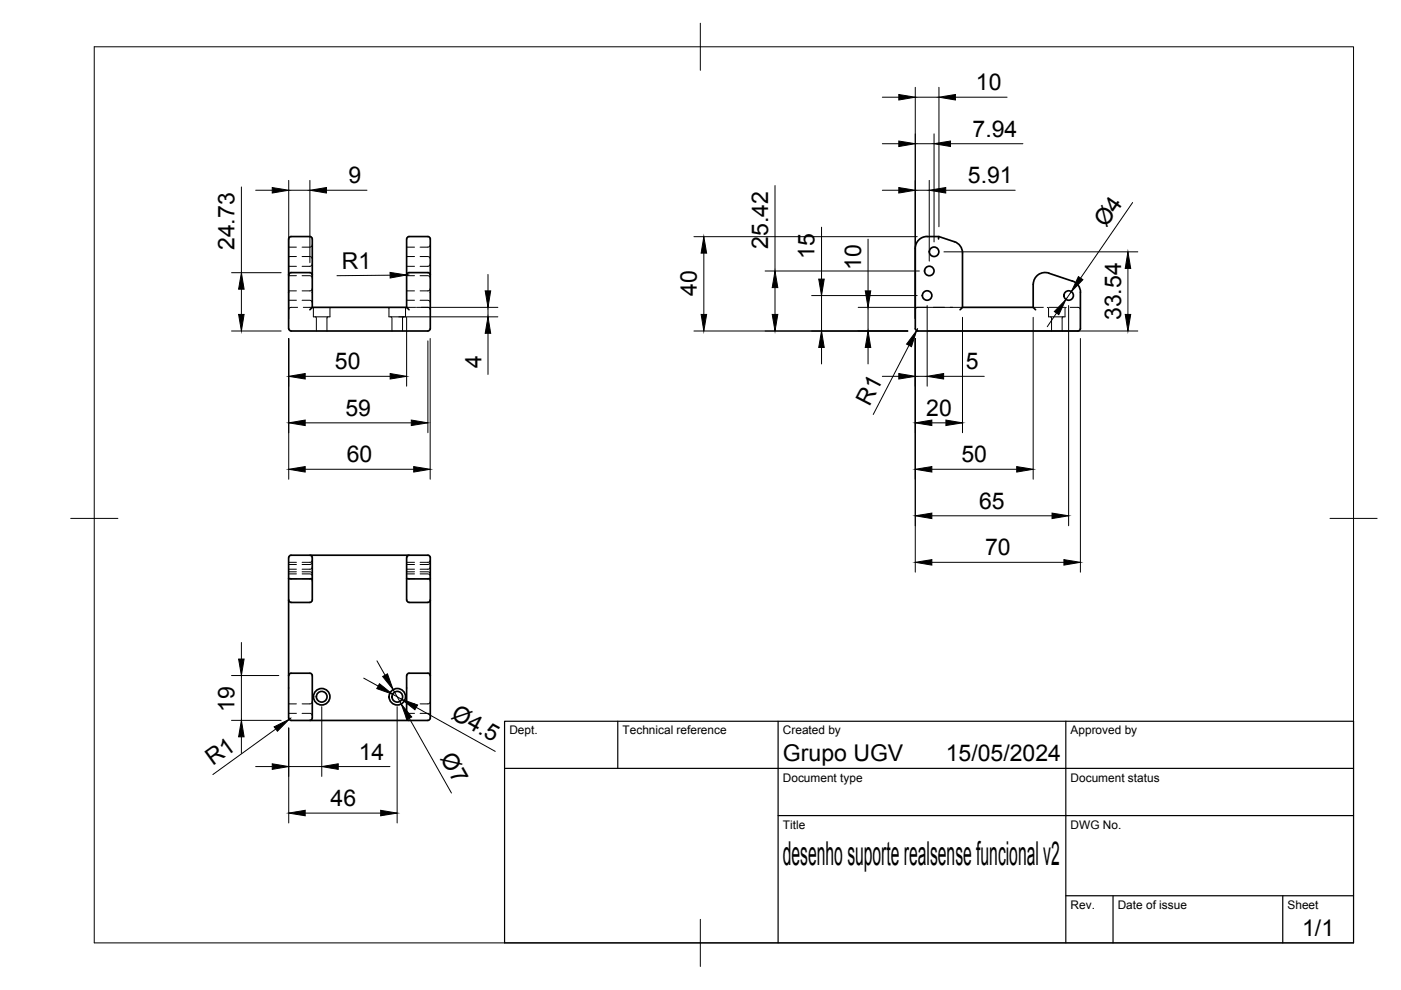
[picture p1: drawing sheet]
<svg xmlns="http://www.w3.org/2000/svg" width="297mm" height="210mm" viewBox="0 0 297 210" stroke-linecap="round" stroke-linejoin="round" font-family="sans-serif">
<!-- layer: Hidden -->
<g fill="none" stroke="#000" stroke-width=".21">
<path d="M61.2 58.5h1.6M61.2 56.5h1.6M61.2 54.4h1.6M61.2 52.4h1.6M64.1 58.5h1.6l.3 .1 .2 .4M64.1 54.4h1.6l.3 .1 .2 .4M66.2 56l-.1 .3-.4 .2h-1.6M66.2 51.9l-.1 .3-.4 .2h-1.6M86.2 58.5h1.7M86.2 56.5h1.7M86.2 54.4h1.7M86.2 52.4h1.7"/>
<path d="M89.1 58.5h1.6l.3 .1 .2 .4M89.1 54.4h1.6l.3 .1 .2 .4M91.2 56l-.1 .3-.4 .2h-1.6M91.2 51.9v.2l-.5 .3h-1.6M61.2 63.7h1.6M61.2 61.7h1.6M63.1 65.2h-1.6l-.3 .5M64.1 63.7h1.6l.3 .1 .2 .4M64.3 65.2h2l.1 2h3.6v-1.8l.2-.2M66.2 61.2l-.4 .5h-1.7M66.8 67.2l.3 .2v2.8M69.6 67.2l-.3 .2v2.8"/>
<path d="M82.2 65.2l.3 .2v1.8h3.5l.1-2h2M82.8 67.2l.3 .2v2.8M85.6 67.2l-.3 .2v2.8M86.2 63.7h1.7M86.2 61.7h1.7M89.1 63.7h1.6l.3 .1 .2 .4M89.3 65.2h1.6l.3 .5M91.2 61.2v.2l-.4 .3h-1.7M196.7 65.2h-2.1l-.4 .1-.1 .4M197.9 65.2h2.4M201.4 65.2h2.7M219.1 65.2h2.1"/>
<path d="M222.1 65.2l.2 .2v1.8h3.5v-1.8l.3-.2M222.4 65.2h3.3M222.7 67.2l.2 .2v2.8M225.4 67.2l-.2 .2v2.8M226.9 65.2h1.7l.4 .2 .1 .3M61.2 119.2h1.6M61.2 119.7h1.6M66.2 118.7l-.1 .4-.3 .1h-1.7M66.2 119.2l-.2 .4-.3 .1h-1.6M86.2 119.2h1.7M86.2 119.7h1.7M91.2 118.7l-.1 .4-.3 .1h-1.7"/>
<path d="M91.2 119.2v.2l-.5 .3h-1.6M61.2 121.2h1.6M61.2 121.7h1.6M61.2 122.7h1.6M61.2 120.7h1.6M64.1 121.2h1.7l.3 .2 .1 .3M64.1 121.7h1.6l.3 .1 .2 .4M64.1 122.7h1.7l.3 .2 .1 .3M66.2 120.2l-.1 .3-.3 .2h-1.7M86.2 121.2h1.7M86.2 121.7h1.7M86.2 122.7h1.7"/>
<path d="M86.2 120.7h1.7M89.1 121.2h1.7l.4 .3v.2M89.1 121.7h1.6l.3 .1 .2 .4M89.1 122.7h1.7l.3 .2 .1 .3M91.2 120.2v.3l-.4 .2h-1.7M61.2 151.2h1.6M61.2 149.2h1.6M64.1 151.2h1.7l.3 .3 .1 .3M66.2 148.8l-.1 .3-.3 .1h-1.7M86.2 151.2h1.7M86.2 149.2h1.7M89.1 151.2h1.7l.3 .3 .1 .3"/>
<path d="M91.2 148.8v.2l-.4 .2h-1.7"/>
</g>
<!-- layer: Visible -->
<g fill="none" stroke="#000" stroke-width=".36">
<path d="M61.2 50.7v19M61.2 50.7l.1-.3 .4-.2h4l.4 .2 .1 7.9M61.2 58.3l.1-.3 .4-.2h4l.4 .2 .1 .3M66.2 58.3v6.9M86.2 50.7v14.5M86.2 50.7l.1-.3 .4-.2h4l.5 .2v7.9M86.2 58.3l.1-.3 .4-.2h4l.5 .2v.3M91.2 58.3v11.4l-.2 .4-29.3 .1-.2-.1-.3-.4M199 50.7l.1-.5-2.5-.1a2.51 2.51 0 0 0-2.5 2.5v17.1M199.1 50.2l3.3 1a2.51 2.51 0 0 1 1.7 2.4v11.6M222.4 57.9l5 1.7M222.4 57.9a2.51 2.51 0 0 0-3.3 2.4"/>
<path d="M227.4 59.6a2.45 2.45 0 0 1 1.7 2.4v7.7l-.1 .2-.4 .3h-34l-.3-.1-.2-.4M66.2 65.2l-.5 .5M66.2 65.2h20M86.2 65.2l.5 .5M204.1 65.2l-.5 .5M204.1 65.2h15M219.1 65.2l.5 .5M219.1 60.3v4.9M61.2 118.2v34M61.2 118.2l.1-.2 .4-.3h29l.3 .1 .2 .4M65.7 117.7l.3 .1 .2 .4M66.2 118.2v7.7a2.32 2.32 0 0 1-.2 1.7l-.3 .1"/>
<path d="M86.2 118.2v9M86.7 117.7l-.2 .1-.3 .4M91.2 118.2v9M61.2 122.6l.5 .1M61.2 127.2l.1 .3 .4 .2M61.7 122.7h4M61.7 127.7h4M66.2 122.6l-.5 .1M86.2 122.6l.5 .1M86.2 127.2l.1 .3 .4 .2M86.7 122.7h4M86.7 127.7h4"/>
<path d="M91.2 127.2v23.7a2.32 2.32 0 0 1-.2 1.8h-.3M91.2 122.6l-.5 .1M91.2 127.2v.3l-.5 .2M61.2 152.2l.3 .5h.2M61.7 152.8h29M66.2 143.2l-.2-.4-.3-.1h-4l-.4 .3-.1 .2M66.2 143.2v7.7a2.32 2.32 0 0 1-.2 1.8h-.3M86.2 143.2v9M86.2 152.2l.3 .5h.2M91.2 143.2l-.2-.4-.3-.1h-4l-.4 .3-.1 .2"/>
<circle cx="197" cy="57.5" r="1.01"/>
<circle cx="198" cy="53.4" r="1.01"/>
<circle cx="196.6" cy="62.7" r="1.01"/>
<circle cx="226.6" cy="62.7" r="1.01"/>
<circle cx="68.2" cy="147.7" r="1.13"/>
<circle cx="68.2" cy="147.7" r="1.75"/>
<circle cx="84.2" cy="147.7" r="1.13"/>
<circle cx="84.2" cy="147.7" r="1.75"/>
</g>
<!-- layer: BORDER -->
<path d="M20 9.9h267v190h-267zM148.5 4.9v10M15 109.9h10M282 109.9h10M148.5 194.9v10" fill="none" stroke="#000" stroke-width=".21"/>
<!-- layer: TITLEBLOCK -->
<path d="M107 152.9h180v47h-180zM131 152.9v10M165 152.9v47M226 152.9v47M107 162.9h180M165 172.9h122M226 189.9h61M236 189.9v10M272 189.9v10" fill="none" stroke="#000" stroke-width=".25"/>
<!-- layer: FD_Dimensions -->
<g fill="none" stroke="#000" stroke-width=".21">
<path d="M194.1 18.5v49.1M199.1 18.5v29.6M51.2 39.6v18.2M61.2 38.2v29.4M65.7 38.2v17.5M164.3 39.3v18.2M187.1 30.5h3.5M187.1 20.6h3.5M194.1 30.5h3.9M194.1 20.6h5M197 38.2v17.2M198 28.4v22.9"/>
<path d="M201.5 30.5h15.4M202.6 20.6h10.9M49.1 57.8h10.5M54.2 40.3h3.5M61.2 40.3h4.5M69.2 40.3h8.6M82.7 58.3l-11.3 .2M86.2 58.3h.5M103.5 58.2v3.5M147.1 50.2h47.4M149.2 53.7v13M162.2 57.5h32.7"/>
<path d="M174.2 48.2v11M184 50.7v11M187.1 40.3h3.5M194.1 40.3h2.9M200.1 53.4h41.1M200.5 40.3h14.7M239.1 56.9v9.8M240.1 42.9l-11 16.1M49.1 70.2h10.5M51.2 61.3v5.4M61.2 71.8v29.8M64.7 79.8h18"/>
<path d="M84.6 67.2h21M86.2 67.3v14.6M88.3 65.2h17.3M90.7 72.3v19.5M91.2 71.8v29.8M103.5 65.2v2M103.5 70.7v8.7M147.1 70.2h45.4M164.3 61v5.7M172.1 62.7h22.4M174.2 62.7v7.5M174.2 73.7v3.5"/>
<path d="M181.9 65.2h20.1M184 65.2v5M184 73.7v3.5M187.1 79.8h3.5M192.7 73.2l-7.6 14.7M194.1 71.8v49.5M194.1 79.8h2.5M194.6 69.7l-.3 .4M196.6 64.8v17.1M196.7 70.2h44.5M200.1 79.8h8.6M204.1 67.3v24.5"/>
<path d="M219.1 67.3v34.3M224 66.4l-2 2.9M226.6 64.8v46.7M227.1 61.8l-1.1 1.7M229.1 71.8v49.5M64.7 99.5h23M64.7 89.7h22.5M197.6 99.5h18M197.6 89.7h3M197.6 119.2h28M197.6 109.4h25.5M51.2 136.2v3.5"/>
<path d="M49.1 152.7h10.5M49.1 143.2h10M51.2 143.2v9.5M51.2 156.2v3.5M58.5 154.6l-13.4 9.6M61.2 154.3v20.2M61.7 152.2l-.4 .3M68.2 149.8v14.8M77.1 143.8l3.1 1.7M79.9 140.1l1.7 3.1M83.2 147.2l2 1.1M83.4 146.2l1.7 3.1"/>
<path d="M84.2 149.8v24.7M86.8 152.3l8.9 15.8M88.2 150l16.8 9.3M54.2 162.5h3.5M61.2 162.5h7M64.7 172.4h16M71.7 162.5h11"/>
</g>
<g fill="#000" stroke="#000" stroke-width=".21">
<path d="M57.7 39.8l3.5 .5-3.5 .6zM65.7 40.3l3.5-.5v1.1zM190.6 29.9l3.5 .6-3.5 .6zM190.6 39.8l3.5 .5-3.5 .6zM190.6 20l3.5 .6-3.5 .6zM197 40.3l3.5-.5v1.1zM198 30.5l3.5-.6v1.2zM199.1 20.6l3.5-.6v1.2zM82.7 57.8l3.5 .5-3.5 .6zM149.2 50.2l.6 3.5h-1.1zM173.6 59.2h1.2l-.6 3.5zM228.6 58.6l1 .7-2.5 2.5z"/>
<path d="M239.1 53.4l.6 3.5h-1.1zM50.6 66.7h1.2l-.6 3.5zM51.2 57.8l.6 3.5h-1.2zM61.2 79.8l3.5-.6v1.2zM82.7 79.2l3.5 .6-3.5 .6zM102.9 61.7h1.1l-.5 3.5zM103.5 67.2l.5 3.5h-1.1zM148.7 66.7h1.1l-.6 3.5zM163.7 66.7h1.2l-.6 3.5zM164.3 57.5l.6 3.5h-1.2zM174.2 70.2l.6 3.5h-1.2zM184 70.2l.6 3.5h-1.1z"/>
<path d="M183.5 61.7h1.1l-.6 3.5zM190.6 79.2l3.5 .6-3.5 .6zM194.3 70.1l-1 3.4-1.1-.5zM196.6 79.8l3.5-.6v1.2zM226 63.5l-1.5 3.2-1-.6zM238.6 66.7h1.1l-.6 3.5zM61.2 99.5l3.5-.6v1.2zM61.2 89.7l3.5-.6v1.1zM87.2 89.1l3.5 .6-3.5 .5zM87.7 98.9l3.5 .6-3.5 .6zM194.1 89.7l3.5-.6v1.1zM194.1 99.5l3.5-.6v1.2z"/>
<path d="M200.6 89.1l3.5 .6-3.5 .5zM215.6 98.9l3.5 .6-3.5 .6zM194.1 119.2l3.5-.5v1.1zM194.1 109.4l3.5-.6v1.2zM223.1 108.8l3.5 .6-3.5 .6zM225.6 118.7l3.5 .5-3.5 .6zM50.6 139.7h1.2l-.6 3.5zM51.2 152.7l.6 3.5h-1.2zM58.1 154.1l3.2-1.6-2.5 2.5zM80.5 145l2.7 2.2-3.3-1.2zM81.1 143.4l1-.5 1.3 3.3zM85.1 149.3l2.2 2.7-1 .6z"/>
<path d="M85.2 148.3l3.3 1.2-.5 1zM57.7 161.9l3.5 .6-3.5 .6zM61.2 172.4l3.5-.6v1.2zM68.2 162.5l3.5-.6v1.2zM80.7 171.8l3.5 .6-3.5 .6z"/>
</g>
<text font-size="7" x="166" y="183.4">desenho suporte realsense funcional v2</text>
<g font-size="4.9">
<text x="206.9" y="19.2">10</text>
<text x="206.2" y="29">7.94</text>
<text x="73.9" y="38.9">9</text>
<text x="205.2" y="38.9">5.91</text>
<text x="49.7" y="53.1" transform="rotate(-90 49.7 53.1)">24.73</text>
<text x="162.9" y="52.7" transform="rotate(-90 162.9 52.7)">25.42</text>
<text x="234.5" y="48.4" transform="rotate(-55 234.5 48.4)">Ø4</text>
<text x="72.5" y="57.1" transform="rotate(-1 72.5 57.1)">R1</text>
<text x="172.7" y="54.8" transform="rotate(-90 172.7 54.8)">15</text>
<text x="182.6" y="57.3" transform="rotate(-90 182.6 57.3)">10</text>
<text x="147.8" y="62.8" transform="rotate(-90 147.8 62.8)">40</text>
<text x="237.7" y="67.9" transform="rotate(-90 237.7 67.9)">33.54</text>
<text x="71" y="78.3">50</text>
<text x="102.1" y="78.1" transform="rotate(-90 102.1 78.1)">4</text>
<text x="204.8" y="78.3">5</text>
<text x="73.2" y="88.2">59</text>
<text x="184.4" y="86.3" transform="rotate(-63 184.4 86.3)">R1</text>
<text x="196.4" y="88.2">20</text>
<text x="73.5" y="98.1">60</text>
<text x="203.9" y="98.1">50</text>
<text x="207.6" y="107.9">65</text>
<text x="208.9" y="117.8">70</text>
<text x="49.7" y="150.9" transform="rotate(-90 49.7 150.9)">19</text>
<text x="95.4" y="152.2" transform="rotate(29 95.4 152.2)">Ø4.5</text>
<text x="76.1" y="161.1">14</text>
<text x="93.3" y="160.7" transform="rotate(61 93.3 160.7)">Ø7</text>
<text x="166" y="161.4">Grupo UGV</text>
<text x="200.5" y="161.4">15/05/2024</text>
<text x="45.1" y="162.5" transform="rotate(-36 45.1 162.5)">R1</text>
<text x="70.1" y="170.9">46</text>
<text x="276.1" y="198.6">1/1</text>
</g>
<g font-size="2.5">
<text x="108" y="155.7">Dept.</text>
<text x="132" y="155.7">Technical reference</text>
<text x="166" y="155.7">Created by</text>
<text x="227" y="155.7">Approved by</text>
<text x="166" y="165.7">Document type</text>
<text x="227" y="165.7">Document status</text>
<text x="166" y="175.7">Title</text>
<text x="227" y="175.7">DWG No.</text>
<text x="227" y="192.7">Rev.</text>
<text x="237" y="192.7">Date of issue</text>
<text x="273" y="192.7">Sheet</text>
</g>
</svg>
